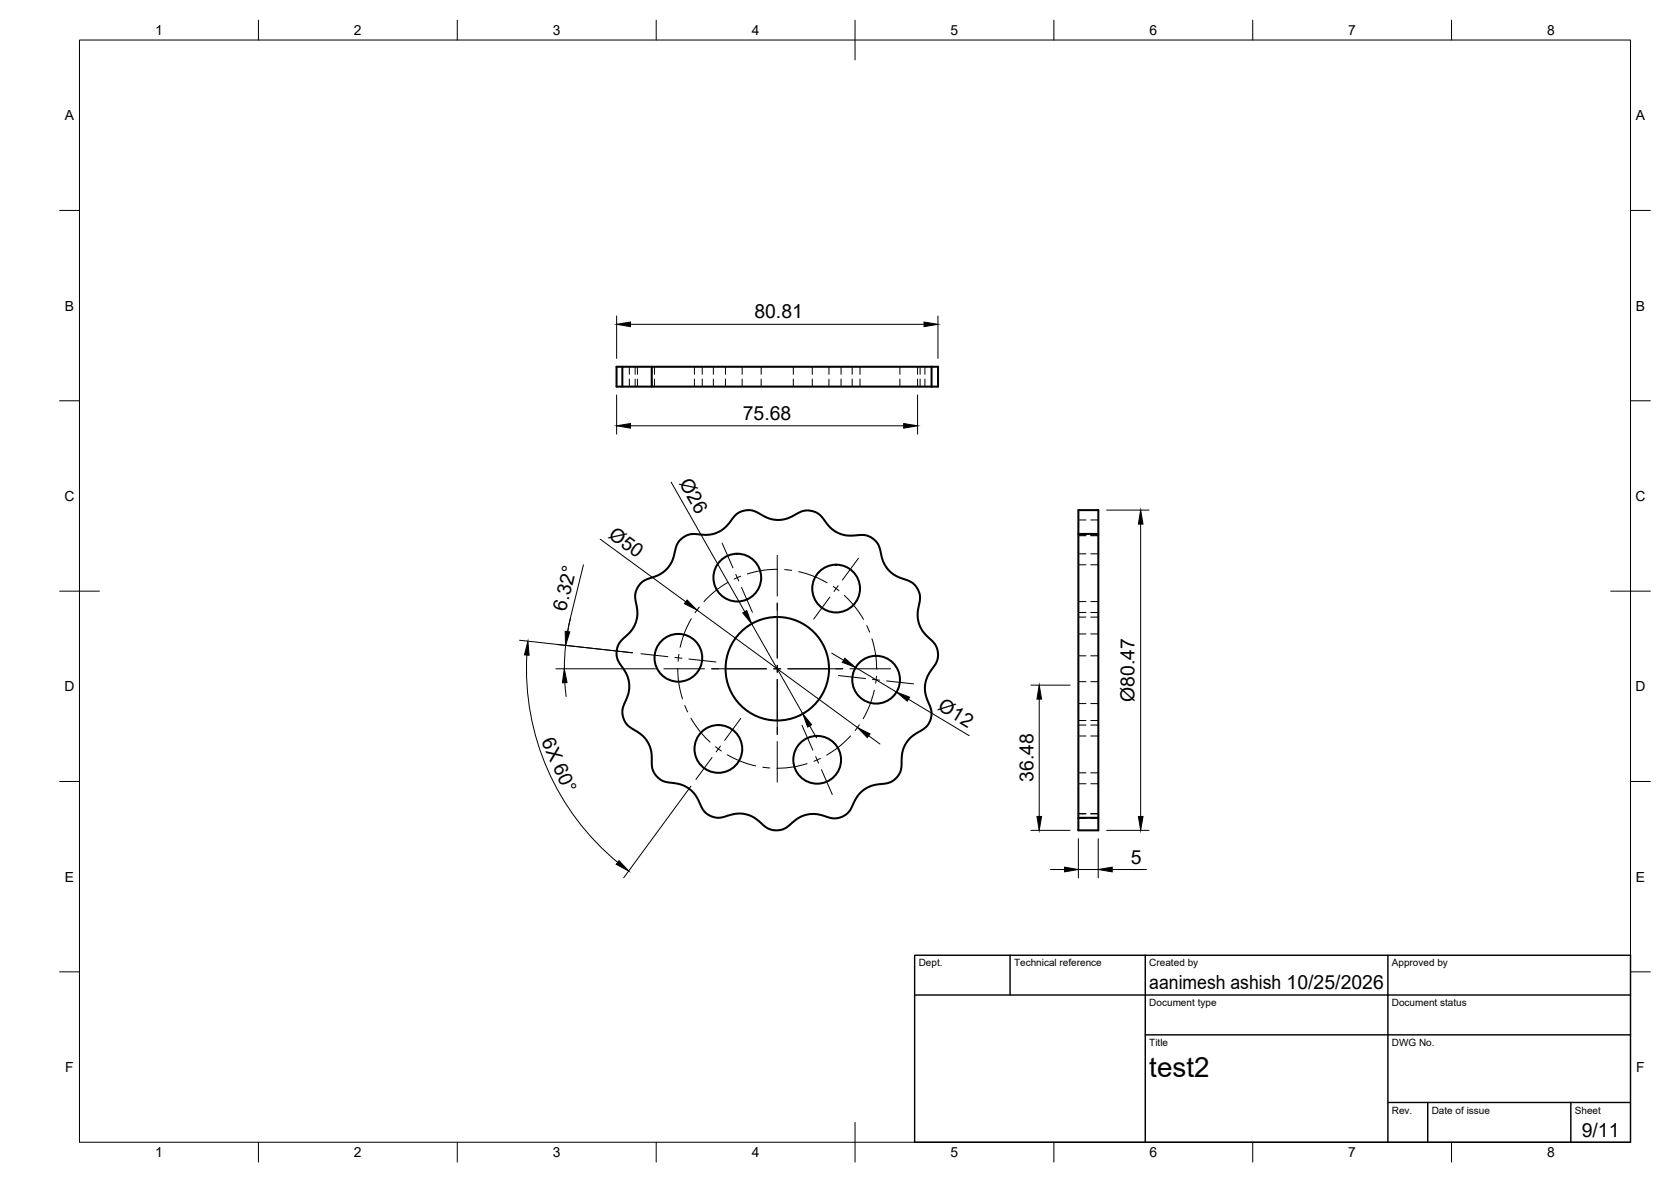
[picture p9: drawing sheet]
<svg xmlns="http://www.w3.org/2000/svg" width="420mm" height="297mm" viewBox="0 0 420 297" stroke-linecap="round" stroke-linejoin="round" font-family="sans-serif">
<!-- layer: Visible -->
<g fill="none" stroke="#000" stroke-width=".51">
<path d="M156.5 92.2v5M163.9 92.2v5M234.2 92.2h1.7v5h-1.7M234.2 92.2h-79.2v5h79.2M234.2 92.2v5M170.9 135.8l1.4-1.1 1.4-.5 4.1 .2 2.3-.5 1.2-.6 1-.7 3.2-3.6 1.5-.7 1.5-.1 1.4 .4 3.5 1.7 2.1 .4 2.6-.5 3.7-1.8 .9-.1 1.6 .1 1.8 .9 2.4 3 2 1.5 2.4 .8 3.4-.2 1.6 .2 1.1 .5 1.2 .9 1 1.7 .8 3.3 1.2 2 2 1.7 4.2 1.7 1.4 1.6 .5 1.8-.6 4.7 .3 2.1 1.3 2.4 2.8 2.9 .5 1.2 .3 1.2-.3 1.8-2.4 3.8-.6 2.4 .1 2.2 1.5 4.3-.2 2.1-1.1 1.7-3.7 2.6-1.4 1.7-.9 2.3-.4 4.4-.5 1.1-.9 1.1-1.5 .9-4.4 .7-2.1 1.1-1.4 1.5-2.2 4-1.7 1.2-1.4 .4-.9 .1-3.9-1.1h-2.4l-2.4 1-3.5 2.6-1.2 .4-1.2 .1-1.9-.6-3.4-2.6-2.1-.9-2.5-.1-4.2 1-2.1-.4-1.7-1.2-2.2-4.2-1.6-1.5-1.9-1-4.4-.9-1.8-1.2-.8-1.2-.3-.9-.3-4.2-.8-2.2-1.7-2-3.3-2.3-.8-1-.4-.8-.2-2.2 1.5-4.1 .2-2.6-.8-2.5-2.1-3.2-.3-1.2 .1-1.2 .6-1.8 3.2-3.4 1-1.8 .4-2.6-.6-4.3 .6-1.9 .8-1.1 .7-.6 4.2-1.7 1.9-1.5 1.2-2 1-3.8zM271.1 128.2h5.1v80.5h-5.1zM271.1 134.2h5.1M271.1 205.5h5.1"/>
<circle cx="185.4" cy="145.2" r="6"/>
<circle cx="210.2" cy="147.9" r="6"/>
<circle cx="170.6" cy="165.3" r="6"/>
<circle cx="195.4" cy="168.1" r="13"/>
<circle cx="220.3" cy="170.8" r="6"/>
<circle cx="180.6" cy="188.2" r="6"/>
<circle cx="205.5" cy="190.9" r="6"/>
</g>
<!-- layer: Hidden -->
<g fill="none" stroke="#000" stroke-width=".25">
<path d="M158.2 92.2v1.9M158.2 95.3v1.9M159.7 92.2v1.9M159.7 95.3v1.9M160.3 92.2v1.9M160.3 95.3v1.9M163.9 92.2v1.9M163.9 95.3v1.9M164.6 92.2v1.9M164.6 95.3v1.9M174.6 92.2v1.9M174.6 95.3v1.9"/>
<path d="M176.6 92.2v1.9M176.6 95.3v1.9M179.4 92.2v1.9M179.4 95.3v1.9M182.4 92.2v1.9M182.4 95.3v1.9M186.6 92.2v1.9M186.6 95.3v1.9M191.4 92.2v1.9M191.4 95.3v1.9M199.5 92.2v1.9M199.5 95.3v1.9"/>
<path d="M204.2 92.2v1.9M204.2 95.3v1.9M208.4 92.2v1.9M208.4 95.3v1.9M211.5 92.2v1.9M211.5 95.3v1.9M214.3 92.2v1.9M214.3 95.3v1.9M216.2 92.2v1.9M216.2 95.3v1.9M226.3 92.2v1.9M226.3 95.3v1.9"/>
<path d="M230.7 92.2v1.9M230.7 95.3v1.9M231.4 92.2v1.9M231.4 95.3v1.9M232.6 92.2v1.9M232.6 95.3v1.9M271.1 139.2h1.9M271.1 134.6h1.9M271.1 128.3h1.9M271.1 130.7h1.9M271.1 134.4h1.9M274.3 139.2h1.9"/>
<path d="M274.3 134.6h1.9M274.3 128.3h1.9M274.3 130.7h1.9M274.3 134.4h1.9M271.1 141.9h1.9M271.1 153.9h1.9M271.1 159.3h1.9M271.1 151.2h1.9M271.1 155.1h1.9M274.3 141.9h1.9M274.3 153.9h1.9M274.3 159.3h1.9"/>
<path d="M274.3 151.2h1.9M274.3 155.1h1.9M271.1 171.3h1.9M271.1 164.8h1.9M271.1 176.8h1.9M274.3 171.3h1.9M274.3 164.8h1.9M274.3 176.8h1.9M271.1 182.2h1.9M271.1 194.2h1.9M271.1 181.1h1.9M271.1 185h1.9"/>
<path d="M271.1 197h1.9M274.3 182.2h1.9M274.3 194.2h1.9M274.3 181.1h1.9M274.3 185h1.9M274.3 197h1.9M271.1 204.4h1.9M271.1 204.5h1.9M271.1 205.7h1.9M274.3 204.4h1.9M274.3 204.5h1.9M274.3 205.7h1.9"/>
</g>
<!-- layer: BORDER -->
<g fill="none" stroke="#000" stroke-width=".25">
<path d="M20 10.1h390v276.9h-390zM65 5.1v5M115 5.1v5M165 5.1v5M215 5.1v10M265 5.1v5M315 5.1v5M365 5.1v5M15 52.9h5M410 52.9h5M15 100.7h5M410 100.7h5"/>
<path d="M15 148.6h10M405 148.6h10M15 196.4h5M410 196.4h5M15 244.2h5M410 244.2h5M65 287v5M115 287v5M165 287v5M215 282.1v9.9M265 287v5M315 287v5"/>
<path d="M365 287v5"/>
</g>
<!-- layer: TITLEBLOCK -->
<path d="M230 240.1h180v46.9h-180zM230 250h180M254 240.1v9.9M288 240.1v46.9M349 240.1v46.9M288 260.1h122M349 277.1h61M359 277.1v9.9M395 277.1v9.9" fill="none" stroke="#000" stroke-width=".36"/>
<!-- layer: Smart Centers -->
<g fill="none" stroke="#000" stroke-width=".25">
<path d="M181.6 136.5l2.7 6.2M195.4 139.6v10.2M173.8 155.5l-1.6 3.2-1.2 4M175.8 152.6l-1 1.4M183 146.4l-3.4 2.3-2.6 2.5M185 144.4l.7 1.6M186.2 144.8l-1.6 .7M186.5 147.6l2.7 6.3M195.4 151.6v13.8M195.5 143.1l-3.6 .2-4 .9M197.3 143.1l1.8 .2M200.8 143.7l3.4 1 3.8 1.8"/>
<path d="M208.6 150.1l-4 5.5M209.5 147.4l1.5 1.1M210.8 147.2l-1.1 1.4M212.3 149.6l2.8 3.1 2 2.9M215.9 140.3l-4.1 5.5M217.9 157.2l.8 1.7M161.1 164.3l6.8 .7M166.9 168.1h10.2M169.7 165.2l1.8 .2M170.4 168l.4 4.1 .8 3.5M170.7 164.4l-.2 1.8M172.2 177.3l.7 1.6"/>
<path d="M173.2 165.6l6.8 .8M178.9 168.1h13.8M194.5 168.1h1.8M195.4 167.2v1.8M195.4 170.7v13.9M198.1 168.1h13.8M210.8 169.8l6.8 .7M213.7 168.1h10.2M219.2 160.5l.9 3.5 .3 4.2M219.4 170.7l1.7 .2M219.8 173.5l-1.2 3.9-1.6 3.2M220.4 169.9l-.2 1.8"/>
<path d="M222.9 171.1l6.8 .8M173.7 180.5l2 3 2.8 3M179 190.4l-4 5.5M179.9 187.7l1.5 1M181.1 187.5l-1 1.4M182.9 189.7l3.7 1.8 3.4 1M186.2 180.6l-4 5.5M191.8 192.8l1.8 .2M195.4 186.3v10.3M201.7 182.3l2.7 6.2M202.9 191.9l-4 .9-3.6 .3M205.1 190.1l.7 1.7"/>
<path d="M206.3 190.6l-1.6 .7M206.5 193.4l2.8 6.3M213.9 184.9l-2.6 2.5-3.4 2.4M216.1 182.1l-1.1 1.5"/>
</g>
<!-- layer: FD_Dimensions -->
<g fill="none" stroke="#000" stroke-width=".25">
<path d="M155 79.4v10.7M235.8 79.4v10.7M155 99.3v9.8M158.5 81.5h73.8M230.7 99.3v9.8M158.5 107h68.7M150.9 135.5l21.5 15.7M168.7 121.1l18.6 32.6M278.3 128.2h10.6M286.8 131.7v73.5M143.4 155.3a53.5 53.5 0 0 0-1.5 12.8M143.4 155.3l-.7 3.4"/>
<path d="M146.7 141.9l-3.3 13.4M175.2 153.3l40.4 29.5M189 156.8l12.8 22.6M130.6 160.9l28.4 3.1M132.5 164.6a63.1 63.1 0 0 0 22.8 52.1M139.8 168.1h25M142 171.6l.4 3.4M209.1 164.1l3 1.8M215.1 167.7l10.3 6.2M228.4 175.7l15.3 9.2M259.2 172.2h9.8M261.3 175.7v29.5"/>
<path d="M173.7 197.6l-16.9 23M203.6 182.4l1.7 3M218.4 184.9l2.9 2.1M259.2 208.7h9.8M264.1 218.5h3.6M271.1 210.8v9.8M271.1 218.5h5M276.1 210.8v9.8M278.3 208.7h10.6M279.7 218.5h8.6"/>
</g>
<g fill="#000" stroke="#000" stroke-width=".25">
<path d="M155 81.5l3.5-.6v1.2zM232.3 80.9l3.5 .6-3.5 .6zM155 107l3.5-.6v1.2zM227.2 106.4l3.5 .6-3.5 .6zM286.8 128.2l.6 3.5h-1.2zM142.1 158.6l1.2 .2-1.1 3.4zM172.8 150.8l2.4 2.5-3.1-1.6zM186.8 154l1-.6 1.2 3.4zM132.7 161.1l.3 3.6-1.1-.1zM141.9 168.1l.7 3.4-1.2 .1zM212.4 165.4l2.7 2.3-3.3-1.3zM225.4 173.9l3.3 1.3-.6 1z"/>
<path d="M261.3 172.2l.6 3.5h-1.2zM201.8 179.4l2.3 2.7-1 .6zM215.6 182.8l3.2 1.6-.7 1zM155.7 216.3l2.4 2.6-3.2-1.7zM260.7 205.2h1.2l-.6 3.5zM267.7 217.9l3.4 .6-3.4 .6zM276.1 218.5l3.6-.6v1.2zM286.2 205.2h1.2l-.6 3.5z"/>
</g>
<text font-size="7" x="289" y="270.6">test2</text>
<g font-size="4.9">
<text x="189.7" y="80">80.81</text>
<text x="186.8" y="105.5">75.68</text>
<text x="170.7" y="121.4" transform="rotate(60 170.7 121.4)">Ø26</text>
<text x="152.8" y="135" transform="rotate(36 152.8 135)">Ø50</text>
<text x="142.3" y="153.8" transform="rotate(-76 142.3 153.8)">6.32°</text>
<text x="235.6" y="178.2" transform="rotate(31 235.6 178.2)">Ø12</text>
<text x="285.3" y="176.4" transform="rotate(-90 285.3 176.4)">Ø80.47</text>
<text x="136.1" y="186.1" transform="rotate(66 136.1 186.1)">6X 60°</text>
<text x="259.8" y="196.5" transform="rotate(-90 259.8 196.5)">36.48</text>
<text x="284.4" y="217.1">5</text>
<text x="289" y="248.5">aanimesh ashish 10/25/2026</text>
<text x="397.7" y="285.7">9/11</text>
</g>
<g font-size="3.5">
<text x="39" y="8.8">1</text>
<text x="89" y="8.8">2</text>
<text x="139" y="8.8">3</text>
<text x="189" y="8.8">4</text>
<text x="239" y="8.8">5</text>
<text x="289" y="8.8">6</text>
<text x="339" y="8.8">7</text>
<text x="389" y="8.8">8</text>
<text x="16.3" y="30.2">A</text>
<text x="411.3" y="30.2">A</text>
<text x="16.3" y="78">B</text>
<text x="411.3" y="78">B</text>
<text x="16.2" y="125.9">C</text>
<text x="411.2" y="125.9">C</text>
<text x="16.2" y="173.7">D</text>
<text x="411.2" y="173.7">D</text>
<text x="16.3" y="221.6">E</text>
<text x="411.3" y="221.6">E</text>
<text x="16.4" y="269.4">F</text>
<text x="411.4" y="269.4">F</text>
<text x="39" y="290.8">1</text>
<text x="89" y="290.8">2</text>
<text x="139" y="290.8">3</text>
<text x="189" y="290.8">4</text>
<text x="239" y="290.8">5</text>
<text x="289" y="290.8">6</text>
<text x="339" y="290.8">7</text>
<text x="389" y="290.8">8</text>
</g>
<g font-size="2.5">
<text x="231" y="242.9">Dept.</text>
<text x="255" y="242.9">Technical reference</text>
<text x="289" y="242.9">Created by</text>
<text x="350" y="242.9">Approved by</text>
<text x="289" y="252.8">Document type</text>
<text x="350" y="252.8">Document status</text>
<text x="289" y="262.9">Title</text>
<text x="350" y="262.9">DWG No.</text>
<text x="350" y="279.9">Rev.</text>
<text x="360" y="279.9">Date of issue</text>
<text x="396" y="279.9">Sheet</text>
</g>
</svg>
